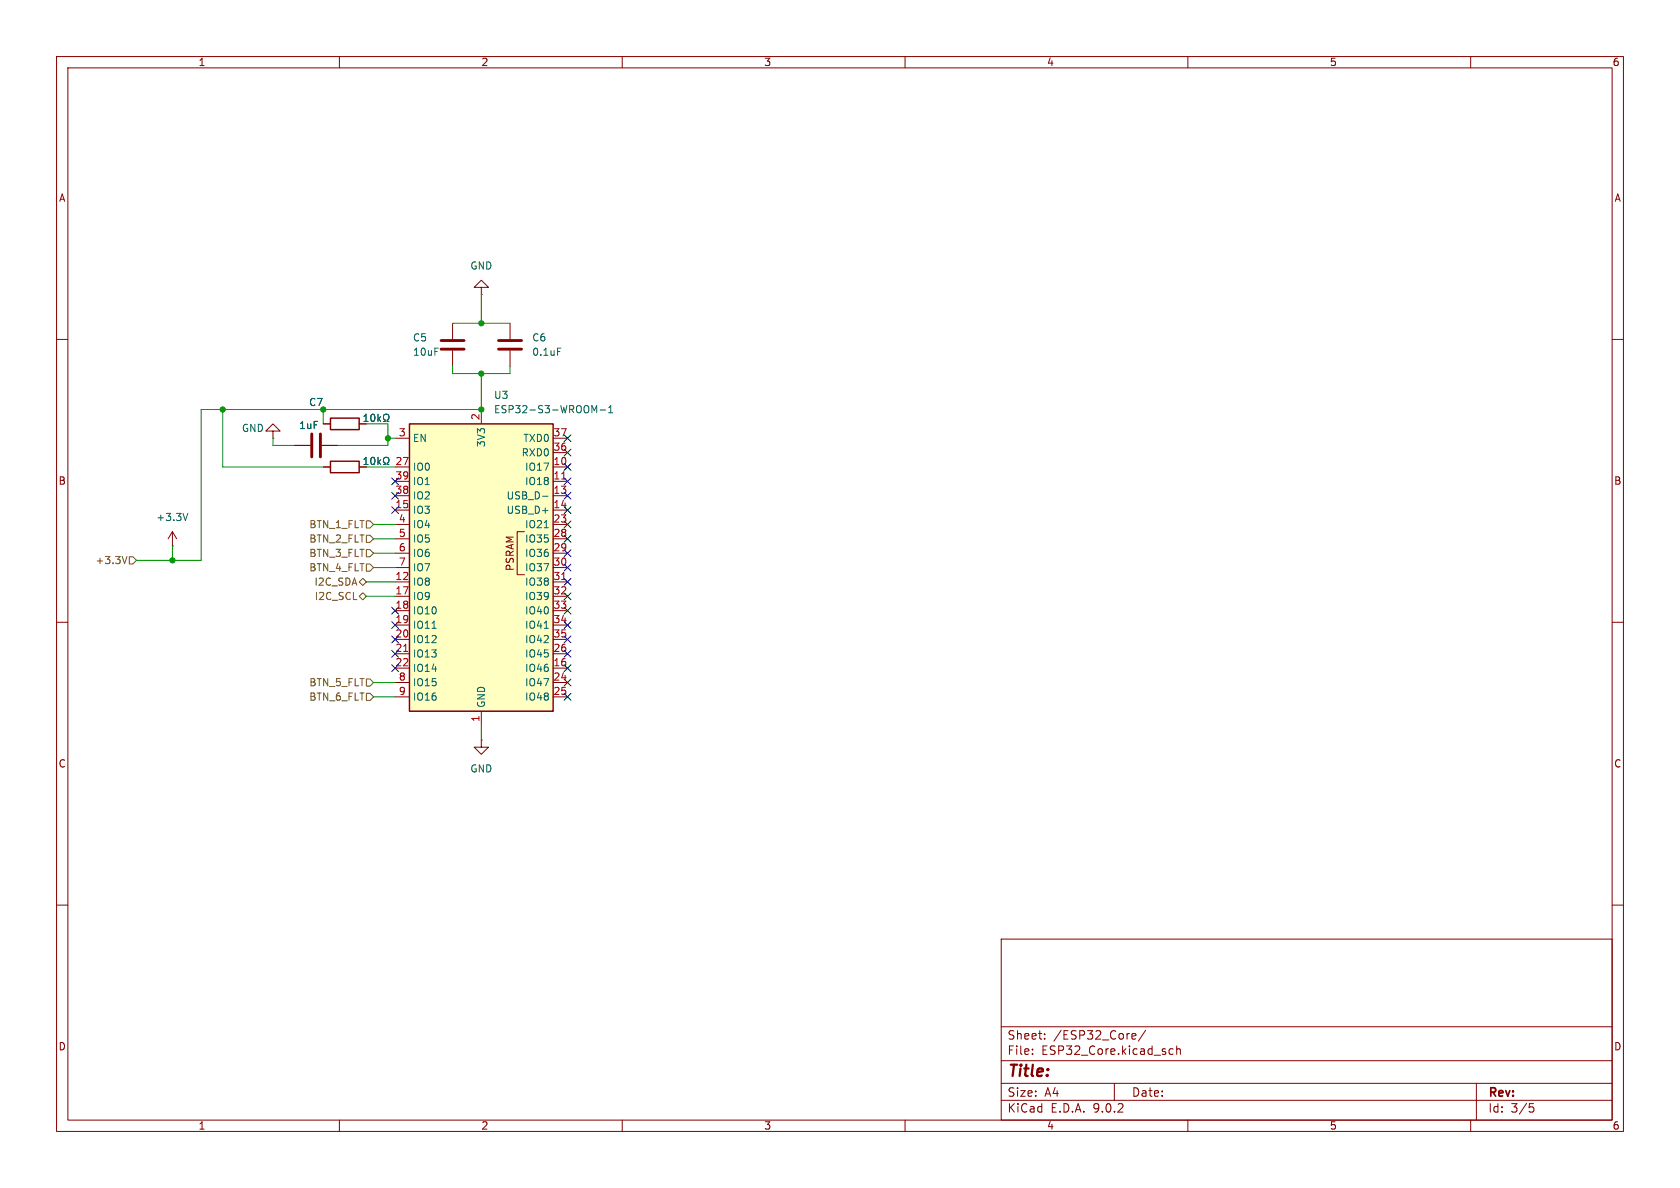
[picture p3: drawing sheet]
<svg xmlns="http://www.w3.org/2000/svg" width="297mm" height="210mm" viewBox="0 0 297 210" stroke-linecap="round" stroke-linejoin="round" font-family="sans-serif">
<g fill="none" stroke="#840000" stroke-width=".18">
<path d="M10 10h277v190h-277zM12 12h273v186h-273zM60 10v2M110 10v2M160 10v2M210 10v2M260 10v2M85.1 50.8h-1.3l1.3-1.3 1.3 1.3h-1.3v1.3M85.1 52.1h.1M10 60h2M57.1 74.9h1.3M63.5 74.9h1.3"/>
<path d="M285 60h2M10 110h2M285 110h2M10 160h2M177 166h108v32h-108zM285 160h2M60 198v2M110 198v2M160 198v2M177 194.5h108M177 191.5h108M177 187.5h108"/>
<path d="M177 181.5h108M182.5 186.3v.1M182.5 185.5v.1M184.7 183.6v.1M184.7 182.8v.1M197 191.5v3M200.3 182.7l.4 .1 .1 .3-.7 .1M200.7 183.6l-.4 .1M202.5 182.1l-1.3 2M206.7 186.1l.3 .3 .4-.1M207.4 185.5l-.4-.1-.3 .3M208 185.5l.2-.1 .4 .1 .1 .9"/>
<path d="M208 184.9v1.5M210 198v2M260 198v2M261 191.5v6.5M270.4 195.1h.7M270.5 195.7h.4l.3 .3-.2 .5-.5 .1"/>
</g>
<path d="M58.4 73.9h5.1v2h-5.1z" fill="none" stroke="#840000" stroke-width=".25"/>
<path d="M64.3 74.5h.8M64.3 73.6l.4-.4v1.3M65.7 73.3l.2-.1a.68 .68 0 0 1 .4 .7 .68 .68 0 0 1-.4 .6 .84 .84 0 0 1-.2-1.2zM66.8 73.2v1.3M66.9 74l.4 .5M67.3 73.6l-.5 .5M67.8 74.5h.3v-.2a.54 .54 0 0 1-.3-.8 .54 .54 0 0 1 .8-.2 .58 .58 0 0 1-.1 1v.2h.3" fill="none" stroke="#006464" stroke-width=".18"/>
<path d="M72.4 74.9h25.4v50.8h-25.4z" fill="#ffffc2"/>
<path d="M72.4 74.9h25.4v50.8h-25.4zM58.4 81.5h5.1v2.1h-5.1z" fill="none" stroke="#840000" stroke-width=".25"/>
<g fill="none" stroke="#840000" stroke-width=".18">
<path d="M80 57.2v2.7M90.2 57.2v2.7M48.3 76.2h-1.3l1.3-1.3 1.2 1.3h-1.2v1.3M48.3 77.5h.1M52.1 78.7h2.8M56.9 78.7h2.8M57.1 74.9h1.3M63.5 74.9h1.3M69.8 77.5h2.6M80 62v2.8M85.1 72.4v2.5M90.2 62v2.8"/>
<path d="M97.8 77.5h2.5M30.5 96.5h.1M30.5 94l-.8 1.3M30.5 94l.7 1.3M30.5 94v2.5M57.1 82.6h1.3M63.5 82.6h1.3M69.8 82.6h2.6M69.8 85.1h2.6M69.8 87.6h2.6M69.8 90.2h2.6M69.8 92.7h2.6"/>
<path d="M69.8 95.3h2.6M69.8 97.8h2.6M92.7 94h-1.3v7.6h1.3M97.8 82.6h2.5M97.8 85.1h2.5M97.8 87.6h2.5M97.8 90.2h2.5M97.8 92.7h2.5M97.8 95.3h2.5M97.8 97.8h2.5M97.8 80h2.5M69.8 100.3h2.6"/>
<path d="M69.8 102.9h2.6M69.8 105.4h2.6M69.8 108h2.6M69.8 110.5h2.6M69.8 113h2.6M69.8 115.6h2.6M69.8 118.1h2.6M97.8 100.3h2.5M97.8 102.9h2.5M97.8 105.4h2.5M97.8 108h2.5M97.8 110.5h2.5"/>
<path d="M97.8 113h2.5M97.8 115.6h2.5M97.8 118.1h2.5M69.8 120.7h2.6M69.8 123.2h2.6M85.1 130.8v1.3h1.3l-1.3 1.3-1.3-1.3h1.3M85.1 130.8h.1M85.1 125.7v2.6M97.8 120.7h2.5M97.8 123.2h2.5"/>
</g>
<g fill="none" stroke="#006464" stroke-width=".18">
<path d="M64.3 73.6l.4-.4v1.3M64.3 74.5h.8M65.7 73.3l.2-.1a.68 .68 0 0 1 .4 .7 .68 .68 0 0 1-.4 .6 .84 .84 0 0 1-.2-1.2zM66.8 73.2v1.3M66.9 74l.4 .5M67.3 73.6l-.5 .5M67.8 74.5h.3v-.2a.54 .54 0 0 1-.3-.8 .54 .54 0 0 1 .8-.2 .58 .58 0 0 1-.1 1v.2h.3M98.6 61.5h.6M105.1 72.6l.4-.9v1.3M106.1 72.5h1M107.6 73h.7M107.6 72.1l.4-.4v1.3"/>
<path d="M33.2 90.7l-.4 1.3M64.3 82.1h.8M64.3 81.2l.4-.4v1.3M65.7 80.9l.2-.1a.68 .68 0 0 1 .4 .7 .68 .68 0 0 1-.4 .6 .84 .84 0 0 1-.2-1.2zM66.8 80.8v1.3M66.9 81.6l.4 .5M67.3 81.3l-.5 .5M67.8 82.1h.3v-.2a.54 .54 0 0 1-.3-.8 .54 .54 0 0 1 .8-.2 .58 .58 0 0 1-.1 1v.2h.3M95.9 87.7h1M96.2 93.3h.7M76.4 111.1h.7M96.2 111.1h.7"/>
</g>
<path d="M99.3 84.7h.7M71.4 115.2h.7M99.3 102.5h.7" fill="none" stroke="#a90000" stroke-width=".18"/>
<path d="M55.1 76.7v4.1M56.6 76.7v4.1M78 60.2h4M78 61.7h4M88.1 60.2h4.1M88.1 61.7h4.1" fill="none" stroke="#840000" stroke-width=".51"/>
<path d="M22.4 98.4l-.4 1.2M22.9 98.4h.6l.6 .7-.6 .6h-.6zM64.8 94.6h.6l.6 .7-.6 .6h-.6zM64.8 92.1h.6l.6 .6-.6 .6h-.6zM64.8 97.2h.6l.6 .6-.6 .6h-.6zM64.8 99.7h.6l.6 .6-.6 .7h-.6zM63.5 105.4l.6-.6 .7 .6-.7 .6zM63.5 102.9l.6-.7 .7 .7-.7 .6zM64.8 122.6h.6l.6 .6-.6 .6h-.6zM64.8 120h.6l.6 .7-.6 .6h-.6z" fill="none" stroke="#725600" stroke-width=".18"/>
<g fill="none" stroke="#009600" stroke-width=".18">
<path d="M80 57.2h10.2M85.1 52.1v5.1M39.4 72.4v10.2h17.7M48.3 77.5v1.2h3.8M57.1 72.4v2.5M64.8 74.9h3.8v3.8h-8.9M68.6 77.5h1.2M80 64.8v1.2h10.2v-1.2M85.1 66v6.4h-49.5v26.7h-11.5M30.5 96.5v2.6M64.8 82.6h5M66 97.8h3.8"/>
<path d="M66 92.7h3.8M66 95.3h3.8M64.8 102.9h5M64.8 105.4h5M66 100.3h3.8M66 123.2h3.8M66 120.7h3.8M85.1 128.3v2.5"/>
</g>
<g fill="none" stroke="#000084" stroke-width=".18">
<path d="M99.7 79.4l1.2 1.2M99.7 76.9l1.2 1.2M100.9 76.9l-1.2 1.2M100.9 79.4l-1.2 1.2M69.2 87l1.3 1.2M69.2 89.6l1.3 1.2M69.2 84.5l1.3 1.2M70.5 87l-1.3 1.2M70.5 89.6l-1.3 1.2M70.5 84.5l-1.3 1.2M99.7 94.6l1.2 1.3M99.7 99.7l1.2 1.2"/>
<path d="M99.7 87l1.2 1.2M99.7 81.9l1.2 1.3M99.7 84.5l1.2 1.2M99.7 92.1l1.2 1.2M99.7 97.2l1.2 1.2M99.7 89.6l1.2 1.2M100.9 94.6l-1.2 1.3M100.9 99.7l-1.2 1.2M100.9 87l-1.2 1.2M100.9 81.9l-1.2 1.3M100.9 84.5l-1.2 1.2M100.9 92.1l-1.2 1.2"/>
<path d="M100.9 97.2l-1.2 1.2M100.9 89.6l-1.2 1.2M69.2 107.3l1.3 1.3M69.2 117.5l1.3 1.2M69.2 112.4l1.3 1.2M69.2 115l1.3 1.2M69.2 109.9l1.3 1.2M70.5 107.3l-1.3 1.3M70.5 109.9l-1.3 1.2M70.5 117.5l-1.3 1.2M70.5 112.4l-1.3 1.2M70.5 115l-1.3 1.2"/>
<path d="M99.7 102.3l1.2 1.2M99.7 104.8l1.2 1.2M99.7 112.4l1.2 1.2M99.7 109.9l1.2 1.2M99.7 117.5l1.2 1.2M99.7 115l1.2 1.2M99.7 107.3l1.2 1.3M100.9 102.3l-1.2 1.2M100.9 104.8l-1.2 1.2M100.9 112.4l-1.2 1.2M100.9 109.9l-1.2 1.2M100.9 117.5l-1.2 1.2"/>
<path d="M100.9 115l-1.2 1.2M100.9 107.3l-1.2 1.3M99.7 120l1.2 1.3M99.7 122.6l1.2 1.2M100.9 120l-1.2 1.3M100.9 122.6l-1.2 1.2"/>
</g>
<g fill="#009600" stroke="#009600" stroke-width=".18">
<circle cx="68.6" cy="77.5" r=".46"/>
<circle cx="85.1" cy="72.4" r=".46"/>
<circle cx="85.1" cy="57.2" r=".46"/>
<circle cx="85.1" cy="66" r=".46"/>
<circle cx="39.4" cy="72.4" r=".46"/>
<circle cx="57.1" cy="72.4" r=".46"/>
<circle cx="30.5" cy="99.1" r=".46"/>
</g>
<text font-size="2.8" fill="#840000" x="178" y="190.9">Title:</text>
<g font-size="2.1" fill="#840000">
<text x="178" y="184">Sheet:</text>
<text x="186.2" y="184">/ESP32_Core/</text>
<text x="178" y="186.7">File:</text>
<text x="184.1" y="186.7">ESP32_Core.kicad_sch</text>
<text x="178" y="196.9">KiCad</text>
<text x="178" y="194.1">Size:</text>
<text x="184.7" y="194.1">A4</text>
<text x="185.7" y="196.9">E.D.A.</text>
<text x="193.3" y="196.9">9.0.2</text>
<text x="200" y="194.1">Date:</text>
<text x="263" y="194.3">Rev:</text>
<text x="263" y="196.9">Id:</text>
<text x="267.1" y="196.9">3/5</text>
</g>
<g font-size="1.8" fill="#840000">
<text x="35" y="11.9">1</text>
<text x="85" y="11.9">2</text>
<text x="135" y="11.9">3</text>
<text x="185" y="11.9">4</text>
<text x="235" y="11.9">5</text>
<text x="285" y="11.9">6</text>
<text x="10.3" y="35.9">A</text>
<text x="285.3" y="35.9">A</text>
<text x="10.3" y="85.9">B</text>
<text x="285.3" y="85.9">B</text>
<text x="91" y="101" transform="rotate(-90 91 101)">PSRAM</text>
<text x="10.3" y="135.9">C</text>
<text x="285.3" y="135.9">C</text>
<text x="10.3" y="185.9">D</text>
<text x="285.3" y="185.9">D</text>
<text x="35" y="199.9">1</text>
<text x="85" y="199.9">2</text>
<text x="135" y="199.9">3</text>
<text x="185" y="199.9">4</text>
<text x="235" y="199.9">5</text>
<text x="285" y="199.9">6</text>
</g>
<g font-size="1.8" fill="#006464">
<text x="83.1" y="47.9">GND</text>
<text x="72.9" y="60.6">C5</text>
<text x="72.9" y="63.1">10uF</text>
<text x="94" y="60.6">C6</text>
<text x="94" y="63.1">0.1uF</text>
<text x="54.5" y="72">C7</text>
<text x="87.2" y="70.7">U3</text>
<text x="42.7" y="76.6">GND</text>
<text x="52.8" y="76">1uF</text>
<text x="87.2" y="73.3">ESP32-S3-WROOM-1</text>
<text x="72.9" y="78.3">EN</text>
<text x="72.9" y="83.4">IO0</text>
<text x="86" y="79.1" transform="rotate(-90 86 79.1)">3V3</text>
<text x="92.1" y="80.9">RXD0</text>
<text x="92.4" y="78.3">TXD0</text>
<text x="92.7" y="83.4">IO17</text>
<text x="72.9" y="86">IO1</text>
<text x="72.9" y="88.5">IO2</text>
<text x="89.5" y="88.5">USB_D-</text>
<text x="92.7" y="86">IO18</text>
<text x="27.5" y="92.3">+3.3V</text>
<text x="72.9" y="91">IO3</text>
<text x="72.9" y="93.6">IO4</text>
<text x="89.5" y="91">USB_D+</text>
<text x="92.7" y="93.6">IO21</text>
<text x="72.9" y="96.1">IO5</text>
<text x="72.9" y="98.7">IO6</text>
<text x="72.9" y="101.2">IO7</text>
<text x="92.7" y="96.1">IO35</text>
<text x="92.7" y="98.7">IO36</text>
<text x="92.7" y="101.2">IO37</text>
<text x="72.9" y="103.7">IO8</text>
<text x="72.9" y="106.3">IO9</text>
<text x="92.7" y="103.7">IO38</text>
<text x="92.7" y="106.3">IO39</text>
<text x="72.9" y="108.8">IO10</text>
<text x="72.9" y="111.4">IO11</text>
<text x="72.9" y="113.9">IO12</text>
<text x="92.7" y="108.8">IO40</text>
<text x="92.7" y="111.4">IO41</text>
<text x="92.7" y="113.9">IO42</text>
<text x="72.9" y="116.4">IO13</text>
<text x="72.9" y="119">IO14</text>
<text x="92.7" y="116.4">IO45</text>
<text x="92.7" y="119">IO46</text>
<text x="72.9" y="121.5">IO15</text>
<text x="72.9" y="124.1">IO16</text>
<text x="86" y="125.2" transform="rotate(-90 86 125.2)">GND</text>
<text x="92.7" y="121.5">IO47</text>
<text x="92.7" y="124.1">IO48</text>
<text x="83.1" y="136.8">GND</text>
</g>
<g font-size="1.8" fill="#a90000">
<text x="70.4" y="77.2">3</text>
<text x="84.8" y="74.4" transform="rotate(-90 84.8 74.4)">2</text>
<text x="97.7" y="77.2">37</text>
<text x="69.8" y="82.3">27</text>
<text x="97.7" y="79.8">36</text>
<text x="97.7" y="82.3">10</text>
<text x="69.8" y="84.8">39</text>
<text x="69.8" y="87.4">38</text>
<text x="69.8" y="89.9">15</text>
<text x="97.7" y="84.8">11</text>
<text x="97.7" y="87.4">13</text>
<text x="97.7" y="89.9">14</text>
<text x="70.4" y="92.5">4</text>
<text x="70.4" y="95">5</text>
<text x="97.7" y="92.5">23</text>
<text x="97.7" y="95">28</text>
<text x="70.4" y="97.5">6</text>
<text x="70.4" y="100.1">7</text>
<text x="97.7" y="97.5">29</text>
<text x="97.7" y="100.1">30</text>
<text x="69.8" y="102.6">12</text>
<text x="69.8" y="105.2">17</text>
<text x="69.8" y="107.7">18</text>
<text x="97.7" y="102.6">31</text>
<text x="97.7" y="105.2">32</text>
<text x="97.7" y="107.7">33</text>
<text x="69.8" y="110.2">19</text>
<text x="69.8" y="112.8">20</text>
<text x="97.7" y="110.2">34</text>
<text x="97.7" y="112.8">35</text>
<text x="69.8" y="115.3">21</text>
<text x="69.8" y="117.9">22</text>
<text x="97.7" y="115.3">26</text>
<text x="97.7" y="117.9">16</text>
<text x="70.4" y="120.4">8</text>
<text x="70.4" y="122.9">9</text>
<text x="97.7" y="120.4">24</text>
<text x="97.7" y="122.9">25</text>
<text x="84.8" y="127.7" transform="rotate(-90 84.8 127.7)">1</text>
</g>
<g font-size="1.8" fill="#725600">
<text x="54.6" y="93.6">BTN_1_FLT</text>
<text x="16.8" y="99.9">+3.3V</text>
<text x="54.6" y="96.1">BTN_2_FLT</text>
<text x="54.6" y="98.7">BTN_3_FLT</text>
<text x="54.6" y="101.2">BTN_4_FLT</text>
<text x="55.5" y="103.7">I2C_SDA</text>
<text x="55.5" y="106.3">I2C_SCL</text>
<text x="54.6" y="124.1">BTN_6_FLT</text>
<text x="54.6" y="121.5">BTN_5_FLT</text>
</g>
</svg>
